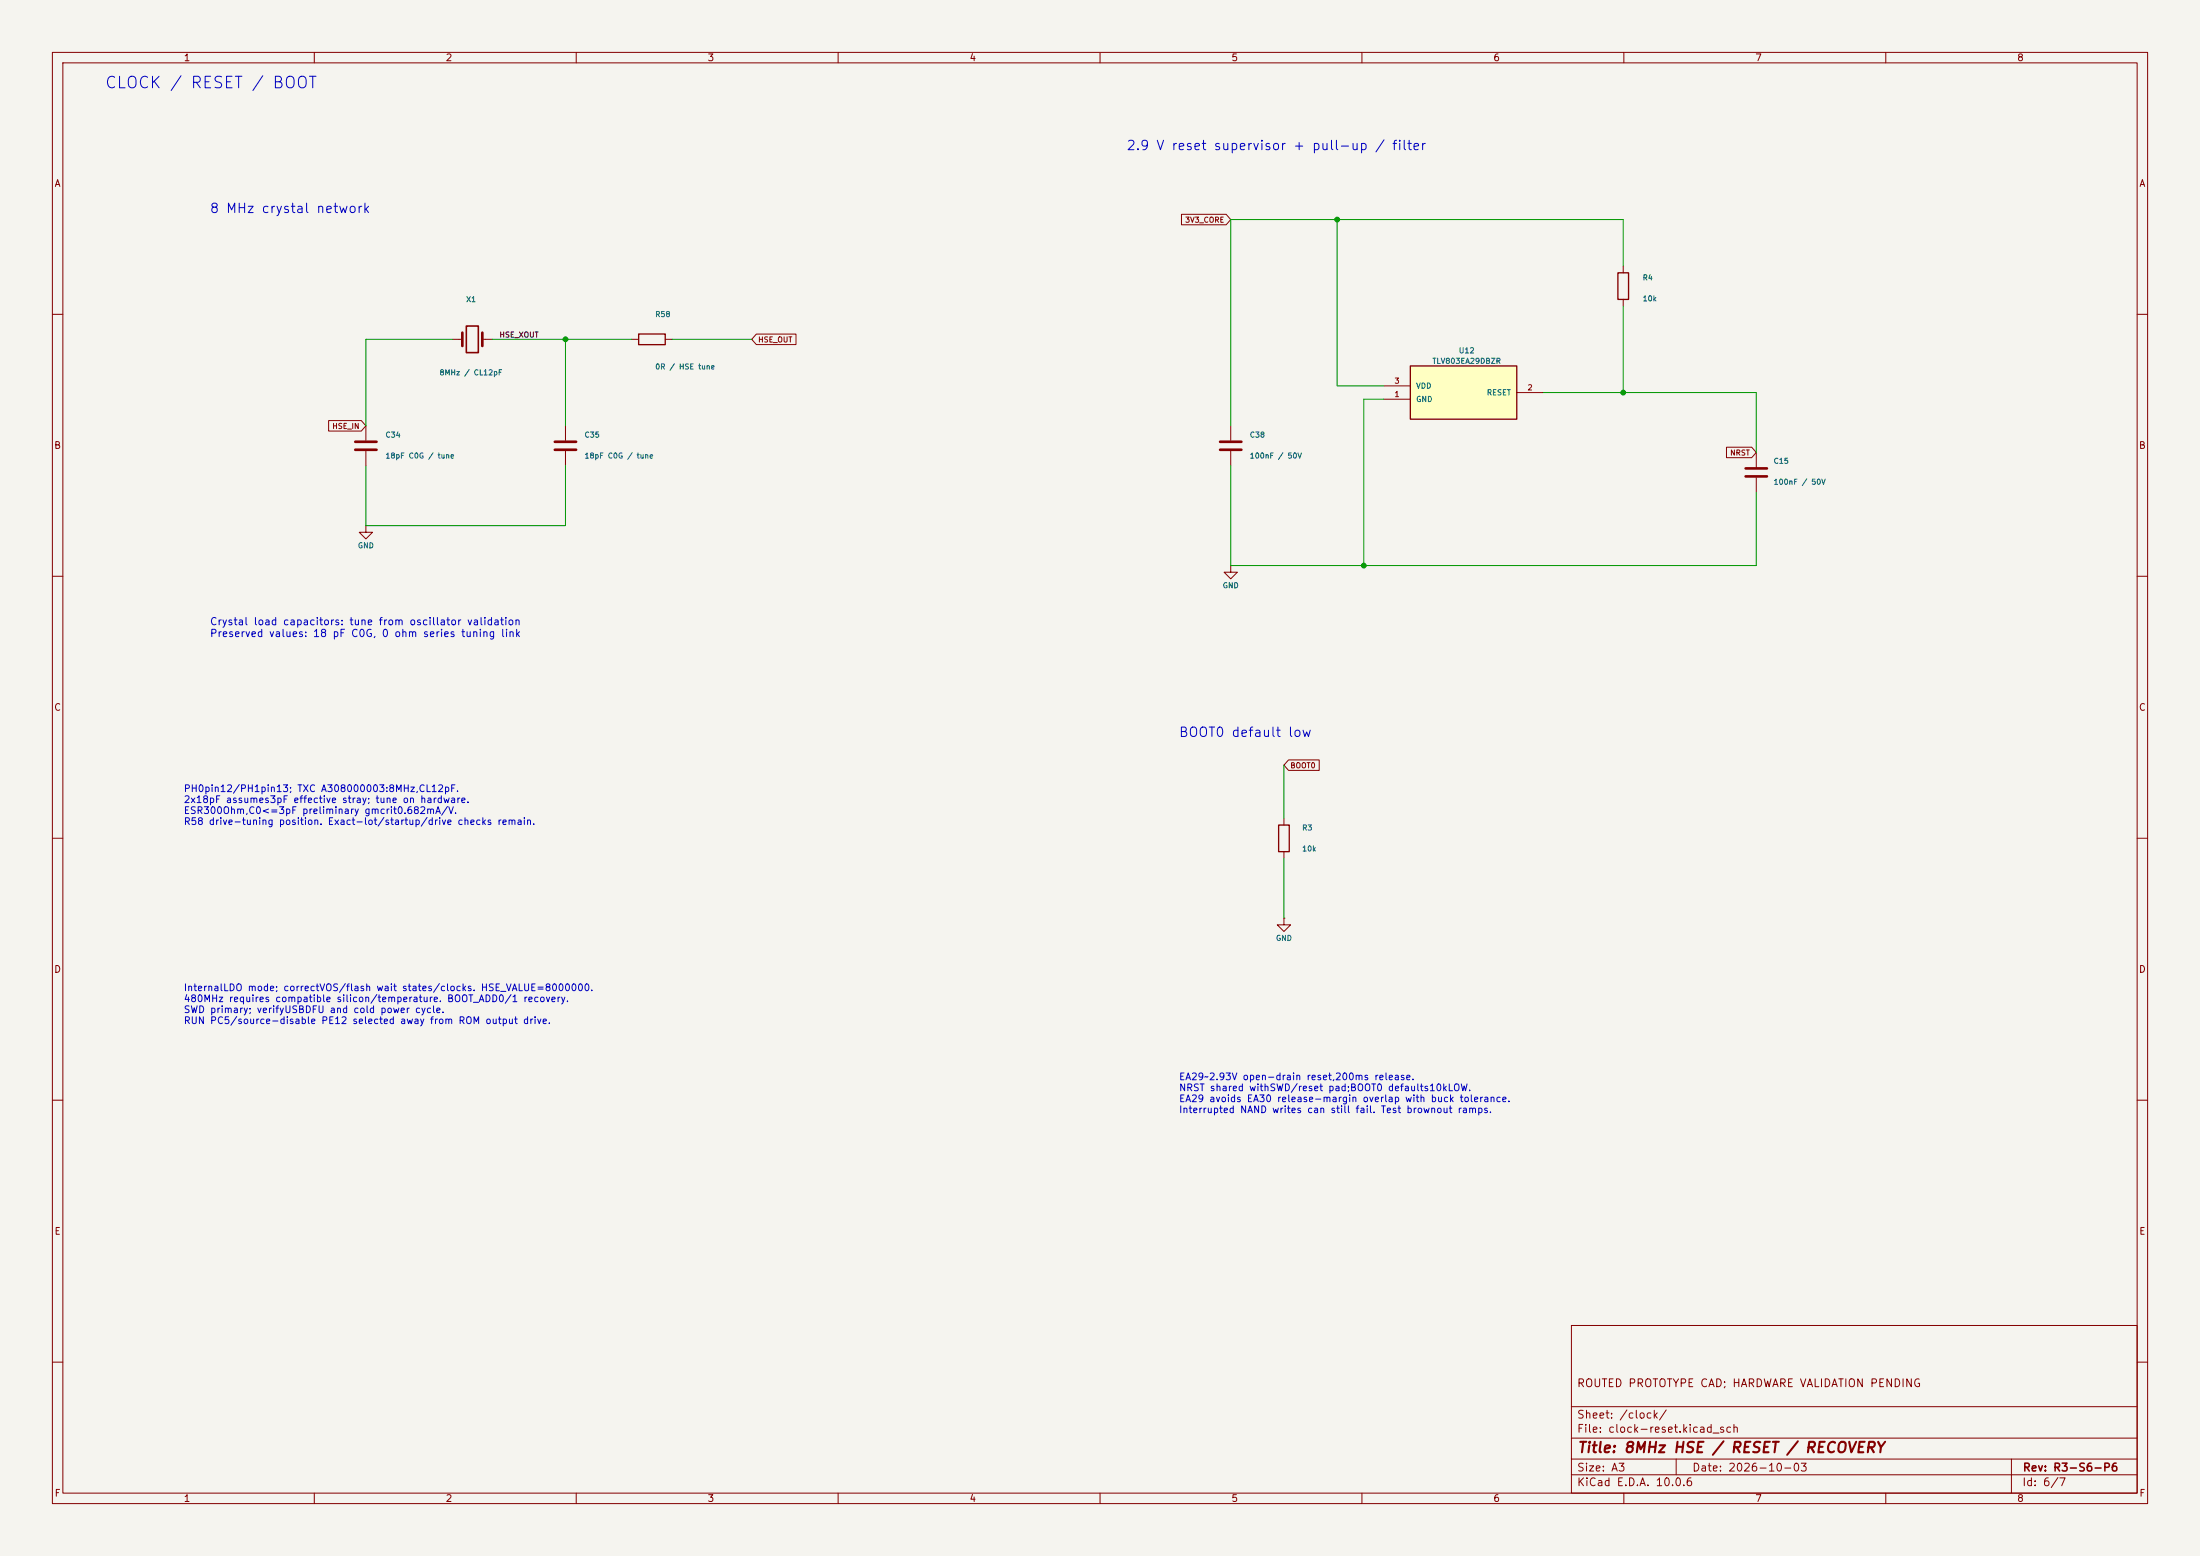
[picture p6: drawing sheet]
<svg xmlns="http://www.w3.org/2000/svg" width="420mm" height="297mm" viewBox="0 0 420 297" stroke-linecap="round" stroke-linejoin="round" font-family="sans-serif">
<path d="M0 0h420v297h-420z" fill="#f5f4ef" stroke="#f5f4ef" stroke-width=".19"/>
<g fill="none" stroke="#840000" stroke-width=".19">
<path d="M10 10h400v277h-400zM12 12h396v273h-396zM60 10v2M110 10v2M160 10v2M210 10v2M260 10v2M310 10v2M360 10v2M309.9 50.8v1.3M309.9 57.2v1.2M10 60h2"/>
<path d="M408 60h2M10 110h2M408 110h2M10 160h2M408 160h2M10 210h2M408 210h2M300 253h108v32h-108zM10 260h2M300 278.5h108M300 274.5h108M300 268.5h108"/>
<path d="M320 278.5v3M384 278.5v6.5M408 260h2M60 285v2M110 285v2M160 285v2M210 285v2M260 285v2M300 281.5h108M310 285v2M360 285v2"/>
</g>
<path d="M308.9 52.1h2v5.1h-2z" fill="none" stroke="#840000" stroke-width=".25"/>
<path d="M269.2 69.9h20.4v10.1h-20.4z" fill="#ffffc2"/>
<path d="M121.9 63.8h5.1v2h-5.1zM269.2 69.9h20.4v10.1h-20.4zM244.1 157.5h2v5.1h-2z" fill="none" stroke="#840000" stroke-width=".25"/>
<g fill="none" stroke="#840000" stroke-width=".19">
<path d="M225.5 40.9h8.6l.8 1-.8 1h-8.6zM86.4 64.8h1.9M92.1 64.8h1.9M120.6 64.8h1.3M127 64.8h1.3M144.4 63.8h7.6v2h-7.6l-.9-1zM264.2 76.2h5M264.2 73.7h5M289.6 74.9h5M62.7 80.3h6.3l.8 1-.8 1h-6.3zM69.8 81.3v2.8M69.8 86.1v2.8"/>
<path d="M107.9 81.3v2.8M107.9 86.1v2.8M234.9 81.3v2.8M234.9 86.1v2.8M329.6 85.4h4.8l.9 1-.9 1h-4.8zM335.3 86.4v2.8M335.3 91.2v2.8M69.8 100.3v1.3h1.3l-1.3 1.3-1.2-1.3h1.2M69.8 100.3h.1M234.9 108v1.2h1.3l-1.3 1.3-1.2-1.3h1.2M234.9 108h.1M245.1 156.2v1.3"/>
<path d="M246 145h5.8v2.1h-5.8l-.9-1zM245.1 175.3v1.2h1.3l-1.3 1.3-1.3-1.3h1.3M245.1 175.3h.1M245.1 162.6v1.2"/>
</g>
<path d="M88.3 63.5v2.5M92.1 63.5v2.5M67.8 84.3h4.1M67.8 85.9h4.1M105.9 84.3h4.1M105.9 85.9h4.1M232.9 84.3h4.1M232.9 85.9h4.1M333.2 89.4h4.1M333.2 90.9h4.1" fill="none" stroke="#840000" stroke-width=".51"/>
<path d="M89 62.2h2.3v5.1h-2.3z" fill="none" stroke="#840000" stroke-width=".3"/>
<g fill="none" stroke="#009600" stroke-width=".19">
<path d="M255.3 41.9v31.8h8.9M309.9 50.8v-8.9h-75v39.4M309.9 58.4v16.5M86.4 64.8h-16.6v16.5M94 64.8h26.6M107.9 64.8v16.5M128.3 64.8h15.2M264.2 76.2h-3.9v31.8M294.6 74.9h40.7v11.5M69.8 88.9v11.4h38.1v-11.4M234.9 88.9v19.1h100.4v-14M245.1 146.1v10.1"/>
<path d="M245.1 163.8v11.5"/>
</g>
<g fill="#009600" stroke="#009600" stroke-width=".19">
<circle cx="107.9" cy="64.8" r=".46"/>
<circle cx="255.3" cy="41.9" r=".46"/>
<circle cx="260.3" cy="108" r=".46"/>
<circle cx="309.9" cy="74.9" r=".46"/>
</g>
<text font-size="2.2" fill="#0000c2" x="19.9" y="17.4">CLOCK / RESET / BOOT</text>
<text font-size="2" fill="#840000" x="301" y="277.8">Title: 8MHz HSE / RESET / RECOVERY</text>
<g font-size="1.8" fill="#0000c2">
<text x="214.9" y="29.1">2.9 V reset supervisor + pull-up / filter</text>
<text x="39.9" y="41.1">8 MHz crystal network</text>
<text x="224.9" y="141.1">BOOT0 default low</text>
</g>
<g font-size="1.5" fill="#840000">
<text x="300.9" y="265.1">ROUTED PROTOTYPE CAD; HARDWARE VALIDATION PENDING</text>
<text x="300.9" y="273.8">File: clock-reset.kicad_sch</text>
<text x="300.9" y="271.1">Sheet: /clock/</text>
<text x="300.9" y="281.2">Size: A3</text>
<text x="322.9" y="281.2">Date: 2026-10-03</text>
<text x="386" y="281.2">Rev: R3-S6-P6</text>
<text x="300.9" y="284">KiCad E.D.A. 10.0.6</text>
<text x="385.9" y="284">Id: 6/7</text>
</g>
<g font-size="1.4" fill="#0000c2">
<text x="40" y="119.7">Crystal load capacitors: tune from oscillator validation</text>
<text x="40" y="121.9">Preserved values: 18 pF C0G, 0 ohm series tuning link</text>
</g>
<g font-size="1.3" fill="#840000">
<text x="35" y="12">1</text>
<text x="85" y="12">2</text>
<text x="135" y="12">3</text>
<text x="185" y="12">4</text>
<text x="235" y="12">5</text>
<text x="285" y="12">6</text>
<text x="335" y="12">7</text>
<text x="385" y="12">8</text>
<text x="10.3" y="36">A</text>
<text x="408.3" y="36">A</text>
<text x="10.2" y="86">B</text>
<text x="408.2" y="86">B</text>
<text x="10.2" y="136">C</text>
<text x="408.2" y="136">C</text>
<text x="10.2" y="186">D</text>
<text x="408.2" y="186">D</text>
<text x="10.3" y="236">E</text>
<text x="408.3" y="236">E</text>
<text x="10.3" y="286">F</text>
<text x="35" y="287">1</text>
<text x="85" y="287">2</text>
<text x="135" y="287">3</text>
<text x="185" y="287">4</text>
<text x="235" y="287">5</text>
<text x="285" y="287">6</text>
<text x="335" y="287">7</text>
<text x="385" y="287">8</text>
<text x="408.3" y="286">F</text>
</g>
<g font-size="1.3" fill="#0000c2">
<text x="35" y="151.5">PH0pin12/PH1pin13; TXC A308000003:8MHz,CL12pF.</text>
<text x="35" y="153.6">2x18pF assumes3pF effective stray; tune on hardware.</text>
<text x="35" y="155.7">ESR300Ohm,C0&lt;=3pF preliminary gmcrit0.682mA/V.</text>
<text x="35" y="157.8">R58 drive-tuning position. Exact-lot/startup/drive checks remain.</text>
<text x="35" y="189.5">InternalLDO mode; correctVOS/flash wait states/clocks. HSE_VALUE=8000000.</text>
<text x="35" y="191.6">480MHz requires compatible silicon/temperature. BOOT_ADD0/1 recovery.</text>
<text x="35" y="193.7">SWD primary; verifyUSBDFU and cold power cycle.</text>
<text x="35" y="195.8">RUN PC5/source-disable PE12 selected away from ROM output drive.</text>
<text x="225" y="206.5">EA29~2.93V open-drain reset,200ms release.</text>
<text x="225" y="208.6">NRST shared withSWD/reset pad;BOOT0 defaults10kLOW.</text>
<text x="225" y="210.7">EA29 avoids EA30 release-margin overlap with buck tolerance.</text>
<text x="225" y="212.8">Interrupted NAND writes can still fail. Test brownout ramps.</text>
</g>
<g font-size="1" fill="#840000">
<text x="226.1" y="42.7">3V3_CORE</text>
<text x="144.6" y="65.6">HSE_OUT</text>
<text x="63.3" y="82.1">HSE_IN</text>
<text x="330.2" y="87.2">NRST</text>
<text x="246.2" y="146.9">BOOT0</text>
</g>
<g font-size="1" fill="#006464">
<text x="313.5" y="53.8">R4</text>
<text x="88.9" y="57.9">X1</text>
<text x="313.5" y="57.8">10k</text>
<text x="125" y="60.8">R58</text>
<text x="83.8" y="71.9">8MHz / CL12pF</text>
<text x="125" y="70.8">0R / HSE tune</text>
<text x="273.3" y="69.7">TLV803EA29DBZR</text>
<text x="278.4" y="67.7">U12</text>
<text x="270.3" y="77">GND</text>
<text x="270.3" y="74.4">VDD</text>
<text x="283.7" y="75.7">RESET</text>
<text x="73.5" y="83.8">C34</text>
<text x="111.5" y="83.8">C35</text>
<text x="238.5" y="83.8">C38</text>
<text x="73.5" y="87.8">18pF C0G / tune</text>
<text x="111.5" y="87.8">18pF C0G / tune</text>
<text x="238.5" y="87.8">100nF / 50V</text>
<text x="338.5" y="88.8">C15</text>
<text x="338.5" y="92.8">100nF / 50V</text>
<text x="68.2" y="104.9">GND</text>
<text x="233.3" y="112.5">GND</text>
<text x="248.5" y="158.8">R3</text>
<text x="248.5" y="162.8">10k</text>
<text x="243.5" y="179.8">GND</text>
</g>
<text font-size="1" fill="#0f0f0f" x="95.3" y="64.7">HSE_XOUT</text>
<g font-size="1" fill="#a90000">
<text x="266.1" y="76">1</text>
<text x="266.1" y="73.5">3</text>
<text x="291.5" y="74.7">2</text>
</g>
</svg>
